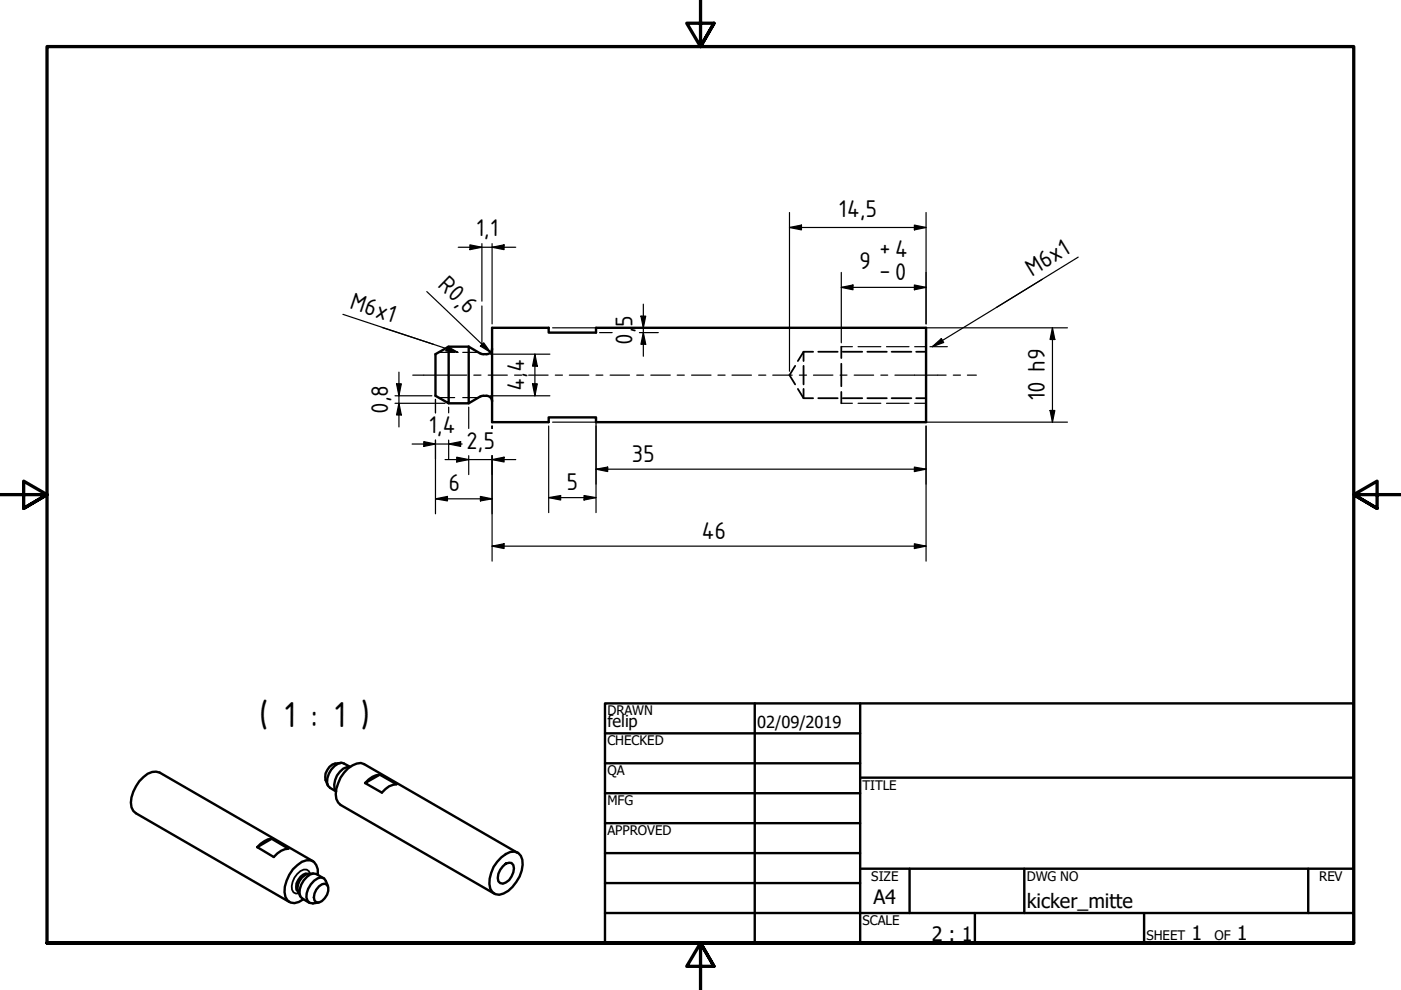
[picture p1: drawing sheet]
<svg xmlns="http://www.w3.org/2000/svg" width="297mm" height="210mm" viewBox="0 0 297 210" stroke-linecap="round" stroke-linejoin="round" font-family="sans-serif">
<!-- layer: Hidden (ANSI) -->
<g fill="none" stroke="#000" stroke-width=".38">
<path d="M168.6 77.6l-1.2 1.9 1.2 2M170.4 74.6v2M170.4 77.6v3.9M170.4 74.6l-1.2 2M170.4 74.6h2M173.5 74.6h4.1M178.4 73.5v2.4M178.4 77.1v4.8M178.7 74.6h4.1M183.9 74.6h4.1M189 74.6h4.2M194.2 74.6h2.1"/>
<path d="M169.2 82.5l1.2 1.9M170.4 82.5v1.9M170.4 84.4h2M173.5 84.4h4.1M178.4 83.1v2.4M178.7 84.4h4.1M183.9 84.4h4.1M189 84.4h4.2M194.2 84.4h2.1"/>
</g>
<!-- layer: Hidden Narrow (ANSI) -->
<path d="M93 74.7h3.4M98.1 74.7h3.4M178.4 73.5h2.3M181.9 73.5h4.9M188 73.5h4.7M193.9 73.5h2.4M93 84.3h3.4M98.1 84.3h3.4M178.4 85.5h2.3M181.9 85.5h4.9M188 85.5h4.7M193.9 85.5h2.4" fill="none" stroke="#000" stroke-width=".25"/>
<!-- layer: Visible (ANSI) -->
<path d="M92.3 75.1l2.8-1.6v12l-2.8-1.6zM95.1 73.5h4.3M99.4 73.5v12h-4.3M99.4 73.5l2.5 1.4 .6 .2M104.3 73.9a1.36 1.36 0 0 1-1.8 1.2M104.3 69.5h12v1h10.1v-1h69.9v20h-69.9v-1h-10.1v1h-12zM102.5 83.9l-.6 .2-2.5 1.4M102.5 83.9a1.36 1.36 0 0 1 1.8 1.2" fill="none" stroke="#000" stroke-width=".51"/>
<!-- layer: Visible (ISO) -->
<g fill="none" stroke="#000" stroke-width=".51">
<path d="M57.6 177.8a4.8 4.8 0 0 0-3.1 1.8M57.6 177.8l3.6 2.1a4.4 4.4 0 0 0-3.2 1.8l-3.5-2.1M57.6 177.8l-3.1 1.8M72.3 161.8a3 3 0 0 0-2.9 1.4 3 3 0 0 0 .1 3.3M74.2 162.6a3.9 3.9 0 0 0-3.3 4.6l.3 .5M74.2 162.6l-1.2-.7a2.29 2.29 0 0 0-2.8 1.3 3.6 3.6 0 0 0-.7 3.4l.5 .4 1.2 .8M77.4 166l3.1-1.8 3.6 2.1a4.2 4.2 0 0 0-3.1 1.8zM80.5 164.2a4.4 4.4 0 0 0-3.1 1.8M63.2 189.1h.1M63.2 188.9l.4 1.1M65.3 185.3h.2M66.4 182.6l-32.6-18.8a3.1 3.1 0 0 0-3.4 1 7.3 7.3 0 0 0-2.5 6.4l.4 .7 .5 .5 32.5 18.8"/>
<path d="M66.4 185.2l-1.1 .1M67.4 185.5a2.6 2.6 0 0 0-1.6-3.1h-.8a7 7 0 0 0-4.5 7.8 1.93 1.93 0 0 0 2.9 1l.9-.5M67.6 187.9l.7-.4 .5-.1 .5 .2a2.86 2.86 0 0 1-1.7 3.8l-.5-.1a1.93 1.93 0 0 1 0-2.7zM68.6 186.2l-1.5-.9a2.39 2.39 0 0 0-2.7 1.4 3.6 3.6 0 0 0-.7 3.4l.4 .4 1.5 .9M69.5 187.9l-.8-1.7a2.34 2.34 0 0 0-2.8 1.3 3.4 3.4 0 0 0-.7 3.5l.5 .4 .7 .2 1.1-.2M106.3 181.8a3 3 0 0 1 3.6-1 3.4 3.4 0 0 1 .7 3.8 7 7 0 0 1-4.7 5.1 2.08 2.08 0 0 1-2.1-2.3 7.6 7.6 0 0 1 2.5-5.6zM106.6 183.7l.7-.6 .6-.2 .6 .1a2.2 2.2 0 0 1 0 2.8 2.15 2.15 0 0 1-2.5 1.4 2.1 2.1 0 0 1 0-2.8zM109.7 180.8l-32.5-18.8a3.2 3.2 0 0 0-3.4 .9 7.7 7.7 0 0 0-2.5 6.5l.4 .8 .5 .5 32.6 18.8"/>
</g>
<!-- layer: Visible Narrow (ISO) -->
<path d="M65.3 185.3a3.2 3.2 0 0 0-2.1 3.6M65.3 185.3l-.5-.2a3.2 3.2 0 0 0-2 3.6l.4 .4M65.5 185.3a2.65 2.65 0 0 0-2.5 2.6v.7l.2 .5M65.8 185.3l-.3-.6a1.65 1.65 0 0 0-2.5 .6 4 4 0 0 0-1.1 3.3l.3 .6 .5 .3 .7-.1" fill="none" stroke="#000" stroke-width=".38"/>
<!-- layer: Border (ANSI) -->
<path d="M148.5 -.1v10l-2.9-5h5.8l-2.9 5 2.9-5M0 104.9h10l-5-2.9v5.8l5-2.9-5 2.9M297 104.9h-10l5-2.9v5.8l-5-2.9 5 2.9M10 199.9v-190h277v190h-277h277M151.4 204.9l-2.9-5 2.9 5h-5.8l2.9-5v10" fill="none" stroke="#000" stroke-width=".7"/>
<!-- layer: Title (ANSI) -->
<g fill="none" stroke="#000" stroke-width=".51">
<path d="M128.3 149.1h158.7v50.8h-158.7zM128.3 155.5h54.1M160 149.1v50.8M182.4 149.1v50.8M128.3 161.8h54.1M128.3 168.2h54.1M128.3 174.5h54.1M182.4 164.9h104.6M128.3 180.9h54.1M128.3 187.2h54.1M128.3 193.6h158.7M182.4 184.2h104.6"/>
<path d="M192.8 184.2v9.4M206.7 193.6v6.3M217.2 184.2v9.4M242.6 193.6v6.3M277.4 184.2v9.4"/>
</g>
<!-- layer: Symbol (ISO) -->
<path d="M221 59.2l-23.3 14.3M228.6 54.5l-17.3 10.7M72.7 66.6l19.2 6.4M81 69.4l16.1 5.3M94.9 73.4l2.2 1.3-2.5-.3zM197.2 73.5h3.7M197.7 73.5l1.9-1.7 .5 .8z" fill="none" stroke="#000" stroke-width=".25"/>
<g fill="#000">
<path d="M94.9 73.4l2.2 1.3-2.5-.3z" fill-rule="evenodd"/>
<path d="M197.7 73.5l1.9-1.7 .5 .8z" fill-rule="evenodd"/>
</g>
<!-- layer: Dimension (ISO) -->
<g fill="none" stroke="#000" stroke-width=".25">
<path d="M97.2 52.4h12.1M99.6 51.9l2.6 .5-2.6 .5zM102.2 51.7v12.2M104.3 52.4l2.6-.5v1zM104.3 51.7v17M167.4 48.2l2.5-.5v1zM167.4 48.2h28.9M167.4 45.1v33.6M178.4 57.8v14.9M193.9 47.7l2.4 .5-2.4 .5zM196.3 45.1v23.6M84.6 78.9v11.6"/>
<path d="M90.5 61.8l13.5 12.9M102.2 64.9v8.3M102.6 72.7l1.4 2-2.1-1.3zM103.9 75.1h12.7M113.4 75.1l.5 2.5h-1zM113.4 75.1v8.8M117.2 69.5h12.6M127.1 70.5h2.7M135.6 69.5h90.7M135.6 70.5h4M135.9 67h1l-.5 2.5zM136.4 70.5l.5 2.5h-1z"/>
<path d="M136.4 64.5v11M178.4 60.9l2.4-.5v1zM178.4 60.9h17.9M193.9 60.4l2.4 .5-2.4 .5zM223.1 69.5l.5 2.5h-1zM223.1 69.5v20M83.8 83.9h7.8M83.8 85.5h10.6M84.1 81.4h1l-.5 2.5zM84.6 85.5l.5 2.5h-1zM87.4 94.1h10.6M89.9 93.6l2.4 .5-2.4 .6z"/>
<path d="M92.3 84.7v2.8M92.3 93.3v15.6M94.4 97.4h14.9M95.1 94.1l2.6-.5v1.1zM95.1 86.3v1.2M95.1 93.3v4M96.8 96.9l2.6 .5-2.6 .6zM99.4 86.3v4.5M99.4 96.6v4M103.9 83.9h12.7M104.3 97.4l2.6-.5v1.1zM104.3 90.3v.5"/>
<path d="M104.3 96.6v22.4M112.9 81.4h1l-.5 2.5zM116.3 90.3v18.4M117.2 89.5h109.1M126.4 99.5l2.4-.5v1zM126.4 99.5h69.9M126.4 89.3v19.4M193.9 99l2.4 .5-2.4 .5zM196.3 90.3v28.7M222.6 87h1l-.5 2.5zM92.3 105.8l2.6-.5v.9zM92.3 105.8h12"/>
<path d="M101.9 105.3l2.4 .5-2.4 .4zM104.3 115.8l2.6-.5v1zM104.3 115.8h92M116.3 105.5l2.6-.4v.9zM116.3 105.5h10.1M123.8 105.1l2.6 .4-2.6 .5zM193.9 115.3l2.4 .5-2.4 .5z"/>
</g>
<g fill="#000">
<path d="M99.6 51.9l2.6 .5-2.6 .5z" fill-rule="evenodd"/>
<path d="M104.3 52.4l2.6-.5v1z" fill-rule="evenodd"/>
<path d="M167.4 48.2l2.5-.5v1z" fill-rule="evenodd"/>
<path d="M193.9 47.7l2.4 .5-2.4 .5z" fill-rule="evenodd"/>
<path d="M102.6 72.7l1.4 2-2.1-1.3z" fill-rule="evenodd"/>
<path d="M113.4 75.1l.5 2.5h-1z" fill-rule="evenodd"/>
<path d="M135.9 67h1l-.5 2.5z" fill-rule="evenodd"/>
<path d="M136.4 70.5l.5 2.5h-1z" fill-rule="evenodd"/>
<path d="M178.4 60.9l2.4-.5v1z" fill-rule="evenodd"/>
<path d="M193.9 60.4l2.4 .5-2.4 .5z" fill-rule="evenodd"/>
<path d="M223.1 69.5l.5 2.5h-1z" fill-rule="evenodd"/>
<path d="M84.1 81.4h1l-.5 2.5z" fill-rule="evenodd"/>
<path d="M84.6 85.5l.5 2.5h-1z" fill-rule="evenodd"/>
<path d="M89.9 93.6l2.4 .5-2.4 .6z" fill-rule="evenodd"/>
<path d="M96.8 96.9l2.6 .5-2.6 .6z" fill-rule="evenodd"/>
<path d="M95.1 94.1l2.6-.5v1.1z" fill-rule="evenodd"/>
<path d="M104.3 97.4l2.6-.5v1.1z" fill-rule="evenodd"/>
<path d="M112.9 81.4h1l-.5 2.5z" fill-rule="evenodd"/>
<path d="M126.4 99.5l2.4-.5v1z" fill-rule="evenodd"/>
<path d="M193.9 99l2.4 .5-2.4 .5z" fill-rule="evenodd"/>
<path d="M222.6 87h1l-.5 2.5z" fill-rule="evenodd"/>
<path d="M92.3 105.8l2.6-.5v.9z" fill-rule="evenodd"/>
<path d="M101.9 105.3l2.4 .5-2.4 .4z" fill-rule="evenodd"/>
<path d="M104.3 115.8l2.6-.5v1z" fill-rule="evenodd"/>
<path d="M116.3 105.5l2.6-.4v.9z" fill-rule="evenodd"/>
<path d="M123.8 105.1l2.6 .4-2.6 .5z" fill-rule="evenodd"/>
<path d="M193.9 115.3l2.4 .5-2.4 .5z" fill-rule="evenodd"/>
</g>
<!-- layer: Centerline (ISO) -->
<g fill="none" stroke="#000" stroke-width=".25">
<path d="M87.5 79.5h11.5M100.5 79.5h1.5M103.5 79.5h4.1M109.1 79.5h1.5M112.1 79.5h4.1M117.7 79.5h1.6M120.7 79.5h4.1M126.4 79.5h1.4M129.3 79.5h4.2M135 79.5h1.5M138 79.5h4.1M143.6 79.5h1.5"/>
<path d="M146.6 79.5h4.1M152.2 79.5h1.5M155.2 79.5h4.1M160.8 79.5h1.6M163.8 79.5h4.2M169.5 79.5h1.5M172.5 79.5h4.1M178.1 79.5h1.5M181.1 79.5h4.1M186.8 79.5h1.4M189.7 79.5h10.9M202.1 79.5h1.5"/>
<path d="M205.1 79.5h1.9"/>
</g>
<text font-size="8.3" x="54.9" y="154.2">( 1 : 1 )</text>
<g font-size="5.5">
<text x="177.7" y="45.9">14,5</text>
<text x="100.9" y="50.1">1,1</text>
<text x="182.2" y="56.9">9</text>
<text x="186.4" y="58.6">-0</text>
<text x="186.4" y="54">+4</text>
<text x="218.8" y="58.7" transform="rotate(-32 218.8 58.7)">M6x1</text>
<text x="74" y="65.4" transform="rotate(18 74 65.4)">M6x1</text>
<text x="92.6" y="60.7" transform="rotate(44 92.6 60.7)">R0,6</text>
<text x="134.1" y="69.4" transform="rotate(-90 134.1 69.4)">5</text>
<text x="134.1" y="73.1" transform="rotate(-90 134.1 73.1)">0,</text>
<text x="111.1" y="82.9" transform="rotate(-90 111.1 82.9)">4,4</text>
<text x="82.3" y="87.8" transform="rotate(-90 82.3 87.8)">0,8</text>
<text x="221.6" y="85.1" transform="rotate(-90 221.6 85.1)">10 h9</text>
<text x="90.9" y="91.9">1,4</text>
<text x="98.8" y="95.2">2,5</text>
<text x="133.9" y="97.9">35</text>
<text x="95.1" y="104.1">6</text>
<text x="120.1" y="103.9">5</text>
<text x="148.7" y="114.2">46</text>
</g>
<g font-size="4.2">
<text x="185.2" y="191.7">A4</text>
<text x="217.7" y="192.4">kicker_mitte</text>
<text x="197.5" y="199.4">2 : 1</text>
<text x="252.6" y="199.4">1</text>
<text x="262.3" y="199.4">1</text>
</g>
<g font-size="3.5">
<text x="128.8" y="154.2">felip</text>
<text x="160.5" y="154.4">02/09/2019</text>
</g>
<g font-size="2.8">
<text x="128.8" y="151.7">DRAWN</text>
<text x="128.8" y="158">CHECKED</text>
<text x="128.8" y="164.4">QA</text>
<text x="182.9" y="167.4">TITLE</text>
<text x="128.8" y="170.7">MFG</text>
<text x="128.8" y="177.1">APPROVED</text>
<text x="184.7" y="186.7">SIZE</text>
<text x="217.7" y="186.7">DWG NO</text>
<text x="279.7" y="186.7">REV</text>
<text x="182.9" y="196.1">SCALE</text>
<text x="243.1" y="199.4">SHEET</text>
<text x="257.5" y="199.4">OF</text>
</g>
</svg>
